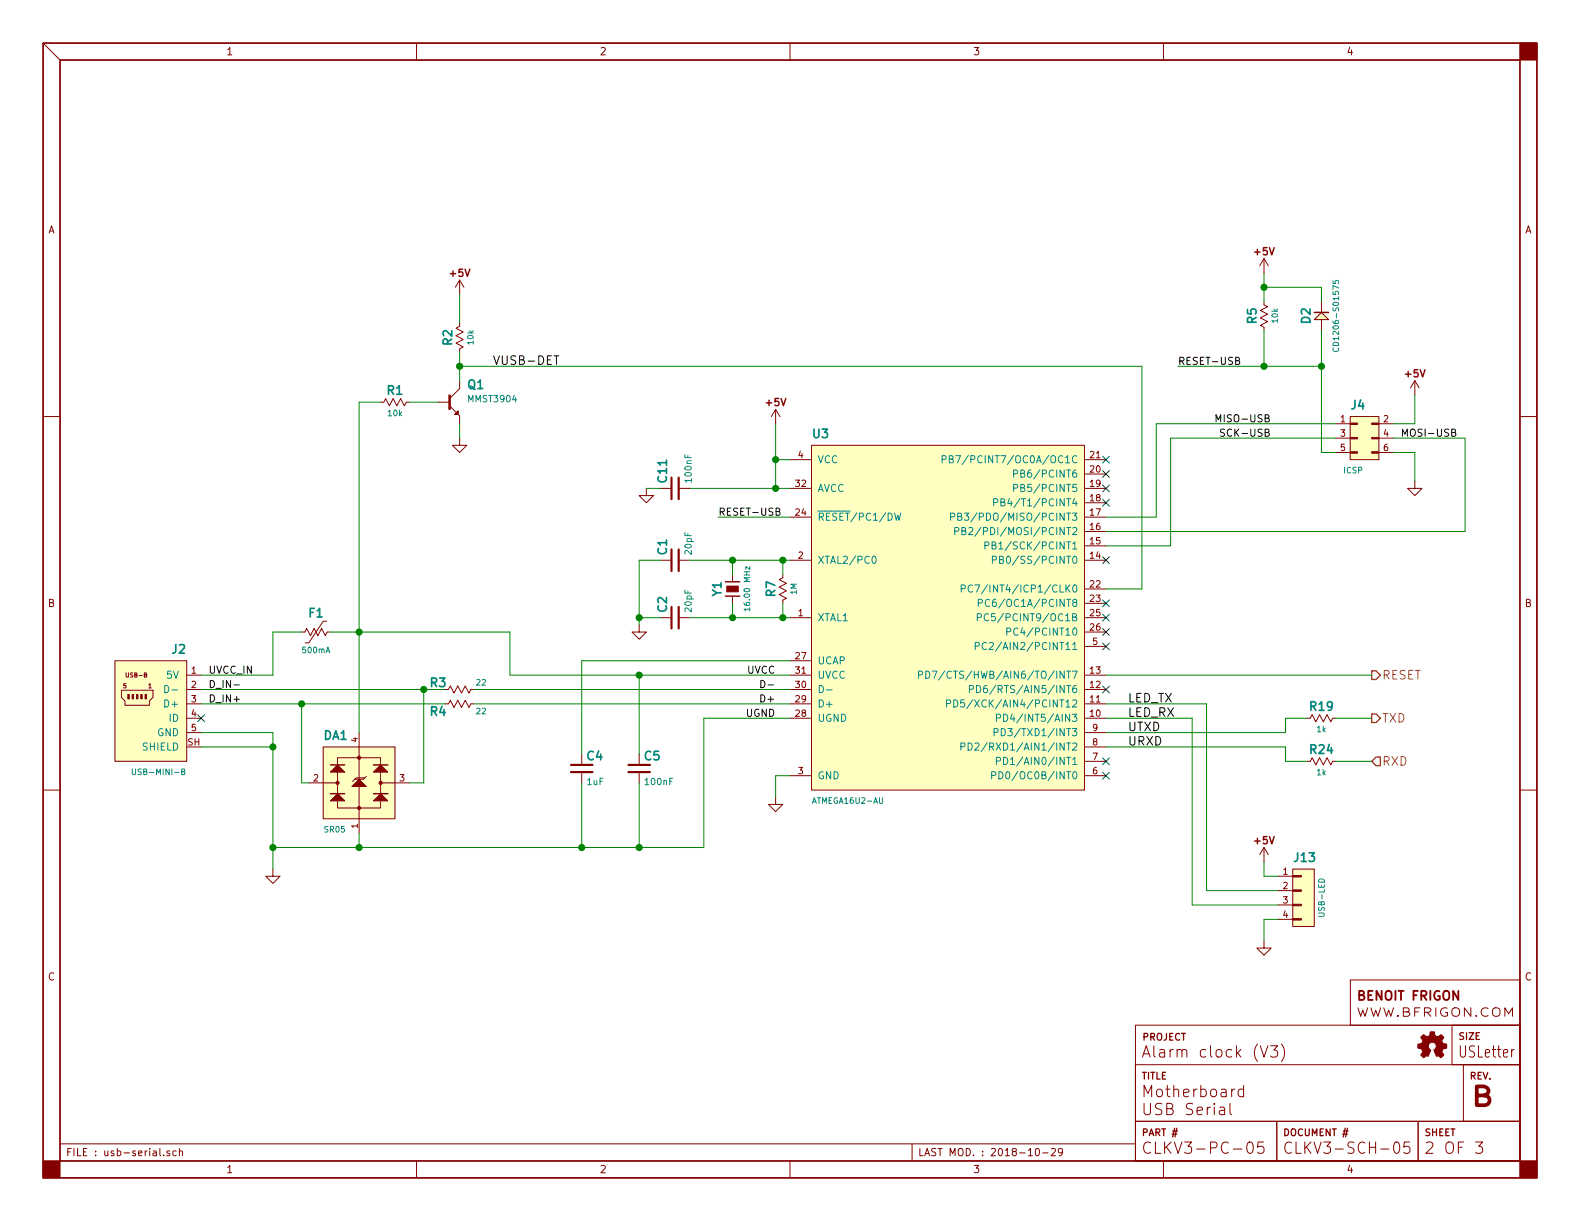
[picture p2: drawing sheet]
EESchema Schematic File Version 4
LIBS:motherboard-cache
EELAYER 26 0
EELAYER END
$Descr USLetter 11000 8500
encoding utf-8
Sheet 2 3
Title "Motherboard\\nUSB Serial"
Date "2018-10-29"
Rev "B"
Comp ""
Comment1 "CLKV3-PC-05"
Comment2 "CLKV3-SCH-05"
Comment3 "Alarm clock (V3)"
Comment4 ""
$EndDescr
$Comp
L connectors:USB-MINI-B J2
U 1 1
P 1050 4900
F 0 "J2" H 800 5250 60  0000 L BNB
F 1 "USB-MINI-B" H 800 4450 40  0000 L TNN
F 2 "conn-io:USB-MB_UX60SC-MB-5ST" H 800 4375 40  0001 L TNN
F 3 "" H 800 4300 40  0001 L TNN
F 4 "UX60SC-MB-5ST" H 800 5350 40  0001 L BNN "Part"
F 5 "Connector" H 800 5450 40  0001 L BNN "Family"
	1    1050 4900
	-1   0    0    -1  
$EndComp
$Comp
L ic-cpu:ATMEGA8U2 U3
U 1 1
P 6600 4300
F 0 "U3" H 5650 5550 60  0000 L BNB
F 1 "ATMEGA16U2-AU" H 5650 3050 40  0000 L TNN
F 2 "smt-qfp:QFP-7-32" H 5650 2950 40  0001 L CNN
F 3 "" H 5650 5725 40  0001 L BNN
F 4 "IC" H 5650 5650 40  0001 L BNN "Family"
	1    6600 4300
	1    0    0    -1  
$EndComp
$Comp
L connectors:HEADER-2x03 J4
U 1 1
P 9500 3050
F 0 "J4" H 9400 3250 60  0000 L BNB
F 1 "ICSP" H 9350 2850 40  0000 L TNN
F 2 "conn-header:HDR-M-2x03" H 9500 1850 60  0001 C CNN
F 3 "" H 9500 1850 60  0001 C CNN
F 4 "CES-103-01-T-D" H 9400 3350 40  0001 L BNN "Part"
F 5 "Connector" H 9400 3450 40  0001 L BNN "Family"
	1    9500 3050
	1    0    0    -1  
$EndComp
$Comp
L passive:CRYSTAL Y1
U 1 1
P 5100 4100
F 0 "Y1" H 5100 4210 60  0000 C CNB
F 1 "16.00 MHz" H 5100 4000 40  0000 C CNN
F 2 "crystals:smt-CSM-3X-7x4mm" H 5100 3940 40  0001 C CNN
F 3 "" H 5100 4220 60  0000 C CNN
F 4 "ECS-160-20-3X-TR" V 5350 3900 45  0001 C CNN "Part"
F 5 "Passive" H 5330 4390 50  0001 C CNN "Family"
	1    5100 4100
	0    -1   -1   0   
$EndComp
$Comp
L passive:RESISTOR R3
U 1 1
P 3200 4800
F 0 "R3" H 3050 4850 60  0000 C CNB
F 1 "22" H 3350 4850 40  0000 C CNN
F 2 "smt:R-0603" H 3200 4660 40  0001 C CNN
F 3 "" H 3200 4900 60  0000 C CNN
F 4 "-" H 3200 4960 45  0001 C CNN "Part"
F 5 "Passive" H 3430 5090 50  0001 C CNN "Family"
	1    3200 4800
	1    0    0    -1  
$EndComp
$Comp
L passive:RESISTOR R4
U 1 1
P 3200 4900
F 0 "R4" H 3050 4850 60  0000 C CNB
F 1 "22" H 3350 4850 40  0000 C CNN
F 2 "smt:R-0603" H 3200 4760 40  0001 C CNN
F 3 "" H 3200 5000 60  0000 C CNN
F 4 "-" H 3200 5060 45  0001 C CNN "Part"
F 5 "Passive" H 3430 5190 50  0001 C CNN "Family"
	1    3200 4900
	1    0    0    -1  
$EndComp
$Comp
L passive:CAP C1
U 1 1
P 4700 3900
F 0 "C1" H 4730 3990 60  0000 L CNB
F 1 "20pF" H 4730 3810 45  0000 L CNN
F 2 "smt:C-0603" H 4735 3745 40  0001 L CNN
F 3 "" H 4700 4000 60  0001 C CNN
F 4 "-" H 4740 4065 45  0001 L CNN "Part"
F 5 "Passive" H 4930 4190 50  0001 C CNN "Family"
	1    4700 3900
	0    -1   -1   0   
$EndComp
$Comp
L passive:CAP C2
U 1 1
P 4700 4300
F 0 "C2" H 4730 4390 60  0000 L CNB
F 1 "20pF" H 4730 4210 45  0000 L CNN
F 2 "smt:C-0603" H 4735 4145 40  0001 L CNN
F 3 "" H 4700 4400 60  0001 C CNN
F 4 "-" H 4740 4465 45  0001 L CNN "Part"
F 5 "Passive" H 4930 4590 50  0001 C CNN "Family"
	1    4700 4300
	0    -1   -1   0   
$EndComp
$Comp
L power:GND #PWR024
U 1 1
P 4450 4350
F 0 "#PWR024" H 4450 4400 30  0001 C CNN
F 1 "GND" H 4450 4225 30  0001 C CNN
F 2 "" H 4450 4350 60  0000 C CNN
F 3 "" H 4450 4350 60  0000 C CNN
	1    4450 4350
	1    0    0    -1  
$EndComp
$Comp
L passive:RESISTOR R5
U 1 1
P 8800 2200
F 0 "R5" H 8800 2285 60  0000 C CNB
F 1 "10k" H 8800 2125 40  0000 C CNN
F 2 "smt:R-0603" H 8800 2060 40  0001 C CNN
F 3 "" H 8800 2300 60  0000 C CNN
F 4 "-" H 8800 2360 45  0001 C CNN "Part"
F 5 "Passive" H 9030 2490 50  0001 C CNN "Family"
	1    8800 2200
	0    -1   -1   0   
$EndComp
$Comp
L passive:CAP C4
U 1 1
P 4050 5350
F 0 "C4" H 4080 5440 60  0000 L CNB
F 1 "1uF" H 4080 5260 45  0000 L CNN
F 2 "smt:C-0805" H 4085 5195 40  0001 L CNN
F 3 "" H 4050 5450 60  0001 C CNN
F 4 "-" H 4090 5515 45  0001 L CNN "Part"
F 5 "Passive" H 4280 5640 50  0001 C CNN "Family"
	1    4050 5350
	1    0    0    -1  
$EndComp
Text Label 5000 3600 0    50   ~ 0
RESET-USB
$Comp
L power:GND #PWR027
U 1 1
P 9850 3350
F 0 "#PWR027" H 9850 3400 30  0001 C CNN
F 1 "GND" H 9850 3225 30  0001 C CNN
F 2 "" H 9850 3350 60  0000 C CNN
F 3 "" H 9850 3350 60  0000 C CNN
	1    9850 3350
	1    0    0    -1  
$EndComp
Text Label 8200 2550 0    50   ~ 0
RESET-USB
Text Label 8850 2950 2    50   ~ 0
MISO-USB
Text Label 8850 3050 2    50   ~ 0
SCK-USB
Text Label 9750 3050 0    50   ~ 0
MOSI-USB
$Comp
L passive:CAP C5
U 1 1
P 4450 5350
F 0 "C5" H 4480 5440 60  0000 L CNB
F 1 "100nF" H 4480 5260 45  0000 L CNN
F 2 "smt:C-0603" H 4485 5195 40  0001 L CNN
F 3 "" H 4450 5450 60  0001 C CNN
F 4 "-" H 4490 5515 45  0001 L CNN "Part"
F 5 "Passive" H 4680 5640 50  0001 C CNN "Family"
	1    4450 5350
	1    0    0    -1  
$EndComp
Text Label 5400 5000 2    50   ~ 0
UGND
Text Label 5400 4800 2    50   ~ 0
D-
Text Label 5400 4900 2    50   ~ 0
D+
Text Label 1450 4800 0    50   ~ 0
D_IN-
Text Label 1450 4900 0    50   ~ 0
D_IN+
Wire Wire Line
	4800 3400 5400 3400
Wire Wire Line
	1400 4800 2950 4800
Wire Wire Line
	4800 3900 5100 3900
Wire Wire Line
	5100 3900 5100 4000
Wire Wire Line
	5100 4200 5100 4300
Connection ~ 5100 3900
Wire Wire Line
	4600 4300 4450 4300
Wire Wire Line
	4450 3900 4450 4300
Wire Wire Line
	4600 3900 4450 3900
Connection ~ 4450 4300
Wire Wire Line
	8800 1900 8800 2000
Wire Wire Line
	7700 3600 8050 3600
Wire Wire Line
	8050 3600 8050 2950
Wire Wire Line
	8050 2950 9300 2950
Wire Wire Line
	9300 3050 8150 3050
Wire Wire Line
	8150 3050 8150 3800
Wire Wire Line
	8150 3800 7700 3800
Wire Wire Line
	7700 3700 10200 3700
Wire Wire Line
	10200 3700 10200 3050
Wire Wire Line
	10200 3050 9700 3050
Wire Wire Line
	9700 3150 9850 3150
Wire Wire Line
	9850 3150 9850 3350
Wire Wire Line
	8200 2550 8800 2550
Wire Wire Line
	9850 2750 9850 2950
Wire Wire Line
	9850 2950 9700 2950
Wire Wire Line
	8800 2300 8800 2550
Wire Wire Line
	1400 5200 1900 5200
Connection ~ 4450 4700
Wire Wire Line
	4450 4700 4450 5250
Wire Wire Line
	5500 4600 4050 4600
Wire Wire Line
	4050 4600 4050 5250
Wire Wire Line
	4050 5900 4050 5450
$Comp
L passive:RESISTOR R7
U 1 1
P 5450 4100
F 0 "R7" H 5450 4185 60  0000 C CNB
F 1 "1M" H 5450 4025 40  0000 C CNN
F 2 "smt:R-0603" H 5450 3960 40  0001 C CNN
F 3 "" H 5450 4200 60  0000 C CNN
F 4 "-" H 5450 4260 45  0001 C CNN "Part"
F 5 "Passive" H 5680 4390 50  0001 C CNN "Family"
	1    5450 4100
	0    -1   1    0   
$EndComp
Wire Wire Line
	5450 4000 5450 3900
Connection ~ 5450 3900
Wire Wire Line
	5450 4300 5450 4200
$Comp
L passive:CAP C11
U 1 1
P 4700 3400
F 0 "C11" H 4730 3490 60  0000 L CNB
F 1 "100nF" H 4730 3310 45  0000 L CNN
F 2 "smt:C-0603" H 4735 3245 40  0001 L CNN
F 3 "" H 4700 3500 60  0001 C CNN
F 4 "-" H 4740 3565 45  0001 L CNN "Part"
F 5 "Passive" H 4930 3690 50  0001 C CNN "Family"
	1    4700 3400
	0    -1   -1   0   
$EndComp
$Comp
L power:GND #PWR030
U 1 1
P 4500 3400
F 0 "#PWR030" H 4500 3450 30  0001 C CNN
F 1 "GND" H 4500 3275 30  0001 C CNN
F 2 "" H 4500 3400 60  0000 C CNN
F 3 "" H 4500 3400 60  0000 C CNN
	1    4500 3400
	1    0    0    -1  
$EndComp
Wire Wire Line
	4600 3400 4500 3400
Wire Wire Line
	7700 5000 8300 5000
Wire Wire Line
	4800 4300 5100 4300
Connection ~ 5100 4300
Connection ~ 5450 4300
Wire Wire Line
	5100 3900 5450 3900
Wire Wire Line
	4450 4300 4450 4350
Wire Wire Line
	4450 4700 5500 4700
Wire Wire Line
	5450 3900 5500 3900
Wire Wire Line
	5100 4300 5450 4300
Wire Wire Line
	5450 4300 5500 4300
NoConn ~ 7700 3200
NoConn ~ 7700 3300
NoConn ~ 7700 3400
NoConn ~ 7700 3900
NoConn ~ 7700 3500
NoConn ~ 7700 4200
NoConn ~ 7700 4300
NoConn ~ 7700 4400
NoConn ~ 7700 4500
NoConn ~ 7700 4800
NoConn ~ 7700 5300
NoConn ~ 7700 5400
NoConn ~ 1400 5000
Text Label 7850 4900 0    60   ~ 0
LED_TX
Text Label 7850 5000 0    60   ~ 0
LED_RX
Wire Wire Line
	4450 5900 4050 5900
Wire Wire Line
	4450 5450 4450 5900
$Comp
L passive:DIODE D2
U 1 1
P 9200 2200
F 0 "D2" H 9200 2310 60  0000 C CNB
F 1 "CD1206-S01575" H 9200 2100 40  0000 C CNN
F 2 "smt:D-1206" H 9200 2040 40  0001 C CNN
F 3 "" H 9200 2320 60  0000 C CNN
F 4 "CD1206-S01575" H 9205 2375 45  0001 C CNN "Part"
F 5 "Passive" H 9430 2490 50  0001 C CNN "Family"
	1    9200 2200
	0    -1   -1   0   
$EndComp
Wire Wire Line
	9200 2550 9200 3150
Wire Wire Line
	8800 2550 9200 2550
Connection ~ 8800 2550
Wire Wire Line
	9200 3150 9300 3150
Wire Wire Line
	9200 2300 9200 2550
Connection ~ 9200 2550
Wire Wire Line
	9200 2100 9200 2000
Wire Wire Line
	9200 2000 8800 2000
Connection ~ 8800 2000
Wire Wire Line
	8800 2000 8800 2100
Wire Wire Line
	5400 5400 5400 5550
$Comp
L power:GND #PWR022
U 1 1
P 5400 5550
F 0 "#PWR022" H 5400 5600 30  0001 C CNN
F 1 "GND" H 5400 5425 30  0001 C CNN
F 2 "" H 5400 5550 60  0000 C CNN
F 3 "" H 5400 5550 60  0000 C CNN
	1    5400 5550
	1    0    0    -1  
$EndComp
Wire Wire Line
	8300 5000 8300 6300
Wire Wire Line
	8300 6300 8900 6300
Wire Wire Line
	8400 4900 8400 6200
Wire Wire Line
	8400 6200 8900 6200
Wire Wire Line
	7700 4900 8400 4900
Wire Wire Line
	8800 6000 8800 6100
Wire Wire Line
	8800 6100 8900 6100
Wire Wire Line
	1400 4700 1900 4700
Text HLabel 9550 4700 2    60   Output ~ 0
RESET
$Comp
L passive:RESISTOR R24
U 1 1
P 9200 5300
F 0 "R24" H 9200 5385 60  0000 C CNB
F 1 "1k" H 9200 5225 40  0000 C CNN
F 2 "smt:R-0603" H 9200 5160 40  0001 C CNN
F 3 "" H 9200 5400 60  0000 C CNN
F 4 "-" H 9200 5460 45  0001 C CNN "Part"
F 5 "Passive" H 9430 5590 50  0001 C CNN "Family"
	1    9200 5300
	1    0    0    -1  
$EndComp
$Comp
L passive:RESISTOR R19
U 1 1
P 9200 5000
F 0 "R19" H 9200 5085 60  0000 C CNB
F 1 "1k" H 9200 4925 40  0000 C CNN
F 2 "smt:R-0603" H 9200 4860 40  0001 C CNN
F 3 "" H 9200 5100 60  0000 C CNN
F 4 "-" H 9200 5160 45  0001 C CNN "Part"
F 5 "Passive" H 9430 5290 50  0001 C CNN "Family"
	1    9200 5000
	1    0    0    -1  
$EndComp
Wire Wire Line
	5400 2950 5400 3200
$Comp
L power:+5V #PWR0139
U 1 1
P 5400 2950
F 0 "#PWR0139" H 5400 3175 30  0001 C CNN
F 1 "+5V" V 5325 2950 30  0001 C CNN
F 2 "" H 5400 2950 60  0000 C CNN
F 3 "" H 5400 2950 60  0000 C CNN
	1    5400 2950
	1    0    0    -1  
$EndComp
$Comp
L power:+5V #PWR0140
U 1 1
P 8800 1900
F 0 "#PWR0140" H 8800 2125 30  0001 C CNN
F 1 "+5V" V 8725 1900 30  0001 C CNN
F 2 "" H 8800 1900 60  0000 C CNN
F 3 "" H 8800 1900 60  0000 C CNN
	1    8800 1900
	1    0    0    -1  
$EndComp
$Comp
L power:+5V #PWR0141
U 1 1
P 9850 2750
F 0 "#PWR0141" H 9850 2975 30  0001 C CNN
F 1 "+5V" V 9775 2750 30  0001 C CNN
F 2 "" H 9850 2750 60  0000 C CNN
F 3 "" H 9850 2750 60  0000 C CNN
	1    9850 2750
	1    0    0    -1  
$EndComp
Wire Wire Line
	5500 5400 5400 5400
Connection ~ 5400 3200
Connection ~ 5400 3400
Wire Wire Line
	5400 3200 5500 3200
Wire Wire Line
	5400 3400 5500 3400
Wire Wire Line
	5400 3200 5400 3400
Wire Wire Line
	4900 5000 4900 5900
Wire Wire Line
	4900 5900 4450 5900
Connection ~ 4450 5900
Wire Wire Line
	4900 5000 5500 5000
$Comp
L power:GND #PWR0142
U 1 1
P 1900 6050
F 0 "#PWR0142" H 1900 6100 30  0001 C CNN
F 1 "GND" H 1900 5925 30  0001 C CNN
F 2 "" H 1900 6050 60  0000 C CNN
F 3 "" H 1900 6050 60  0000 C CNN
	1    1900 6050
	1    0    0    -1  
$EndComp
Wire Wire Line
	1900 5900 1900 6050
Wire Wire Line
	1400 5100 1900 5100
Wire Wire Line
	1900 5200 1900 5100
$Comp
L passive:SR05 DA1
U 1 1
P 2500 5450
F 0 "DA1" H 2250 5750 60  0000 L BNB
F 1 "SR05" H 2250 5150 40  0000 L TNN
F 2 "smt-sot:SOT-143" H 2250 5075 40  0001 L TNN
F 3 "http://www.semtech.com/images/datasheet/sr05.pdf" H 2350 5570 60  0001 C CNN
F 4 "Passive" H 2730 5740 50  0001 C CNN "Family"
	1    2500 5450
	1    0    0    -1  
$EndComp
Wire Wire Line
	1400 4900 2100 4900
Wire Wire Line
	2500 5800 2500 5900
Wire Wire Line
	2150 5450 2100 5450
Wire Wire Line
	2100 5450 2100 4900
Wire Wire Line
	2850 5450 2950 5450
Wire Wire Line
	2950 5450 2950 4800
Connection ~ 2950 4800
Connection ~ 2100 4900
Wire Wire Line
	3300 4900 5500 4900
Wire Wire Line
	3300 4800 5500 4800
Wire Wire Line
	2100 4900 3100 4900
Wire Wire Line
	2950 4800 3100 4800
Connection ~ 1900 5200
Connection ~ 1900 5900
Connection ~ 2500 5900
Connection ~ 4050 5900
Wire Wire Line
	2500 5900 4050 5900
Wire Wire Line
	1900 5900 2500 5900
Connection ~ 2500 4400
Wire Wire Line
	2500 4400 2500 5100
Wire Wire Line
	1900 4700 1900 4400
Wire Wire Line
	2500 4400 3550 4400
Wire Wire Line
	3550 4700 4450 4700
Wire Wire Line
	3550 4400 3550 4700
Wire Wire Line
	1900 5200 1900 5900
Wire Wire Line
	1900 4400 2100 4400
$Comp
L passive:PTC F1
U 1 1
P 2200 4400
F 0 "F1" H 2200 4535 60  0000 C CNB
F 1 "500mA" H 2200 4275 40  0000 C CNN
F 2 "smt:R-1206" H 2200 4210 40  0001 C CNN
F 3 "" H 2400 4500 60  0001 C CNN
F 4 "-" H 2200 4610 45  0001 C CNN "Part"
F 5 "Passive" H 2200 4675 50  0001 C CNN "Family"
	1    2200 4400
	1    0    0    -1  
$EndComp
Wire Wire Line
	2300 4400 2500 4400
Wire Wire Line
	9100 5000 8950 5000
Wire Wire Line
	8950 5000 8950 5100
Wire Wire Line
	7700 5100 8950 5100
Wire Wire Line
	8950 5200 8950 5300
Wire Wire Line
	8950 5300 9100 5300
Wire Wire Line
	7700 5200 8950 5200
Wire Wire Line
	9300 5000 9550 5000
Wire Wire Line
	9300 5300 9550 5300
Text HLabel 9550 5000 2    60   Output ~ 0
TXD
Text HLabel 9550 5300 2    60   Input ~ 0
RXD
$Comp
L power:+5V #PWR0145
U 1 1
P 8800 6000
F 0 "#PWR0145" H 8800 6225 30  0001 C CNN
F 1 "+5V" V 8725 6000 30  0001 C CNN
F 2 "" H 8800 6000 60  0000 C CNN
F 3 "" H 8800 6000 60  0000 C CNN
	1    8800 6000
	1    0    0    -1  
$EndComp
Wire Wire Line
	7700 4700 9550 4700
Text Label 1450 4700 0    50   ~ 0
UVCC_IN
Wire Wire Line
	5500 3600 5000 3600
Text Label 5400 4700 2    50   ~ 0
UVCC
$Comp
L transistor:MMST3904 Q1
U 1 1
P 3200 2800
F 0 "Q1" H 3250 2925 60  0000 L CNB
F 1 "MMST3904" H 3250 2825 45  0000 L CNN
F 2 "smt-sot:SOT23" H 3350 2600 45  0001 L CNN
F 3 "" H 3350 2525 45  0001 L CNN
F 4 "-" H 3250 3000 45  0001 L CNN "Part"
F 5 "IC" H 3250 3075 50  0001 L CNN "Family"
	1    3200 2800
	1    0    0    -1  
$EndComp
$Comp
L passive:RESISTOR R1
U 1 1
P 2750 2800
F 0 "R1" H 2750 2885 60  0000 C CNB
F 1 "10k" H 2750 2725 40  0000 C CNN
F 2 "smt:R-0603" H 2750 2660 40  0001 C CNN
F 3 "" H 2750 2900 60  0000 C CNN
F 4 "-" H 2750 2960 45  0001 C CNN "Part"
F 5 "Passive" H 2980 3090 50  0001 C CNN "Family"
	1    2750 2800
	1    0    0    -1  
$EndComp
Wire Wire Line
	2650 2800 2500 2800
Wire Wire Line
	2500 2800 2500 4400
Wire Wire Line
	2850 2800 3050 2800
$Comp
L power:GND #PWR0143
U 1 1
P 3200 3050
F 0 "#PWR0143" H 3200 3100 30  0001 C CNN
F 1 "GND" H 3200 2925 30  0001 C CNN
F 2 "" H 3200 3050 60  0000 C CNN
F 3 "" H 3200 3050 60  0000 C CNN
	1    3200 3050
	1    0    0    -1  
$EndComp
Wire Wire Line
	3200 2950 3200 3050
$Comp
L passive:RESISTOR R2
U 1 1
P 3200 2350
F 0 "R2" H 3200 2435 60  0000 C CNB
F 1 "10k" H 3200 2275 40  0000 C CNN
F 2 "smt:R-0603" H 3200 2210 40  0001 C CNN
F 3 "" H 3200 2450 60  0000 C CNN
F 4 "-" H 3200 2510 45  0001 C CNN "Part"
F 5 "Passive" H 3430 2640 50  0001 C CNN "Family"
	1    3200 2350
	0    -1   1    0   
$EndComp
Wire Wire Line
	3200 2450 3200 2550
$Comp
L power:+5V #PWR0144
U 1 1
P 3200 2050
F 0 "#PWR0144" H 3200 2275 30  0001 C CNN
F 1 "+5V" V 3125 2050 30  0001 C CNN
F 2 "" H 3200 2050 60  0000 C CNN
F 3 "" H 3200 2050 60  0000 C CNN
	1    3200 2050
	1    0    0    -1  
$EndComp
Wire Wire Line
	3200 2050 3200 2250
Connection ~ 3200 2550
Wire Wire Line
	3200 2550 3200 2650
Text Label 3900 2550 2    60   ~ 0
VUSB-DET
Wire Wire Line
	3200 2550 7950 2550
Text Label 7850 5100 0    60   ~ 0
UTXD
Text Label 7850 5200 0    60   ~ 0
URXD
$Comp
L connectors:HEADER-1x04 J13
U 1 1
P 9050 6250
F 0 "J13" H 9000 6500 60  0000 L BNB
F 1 "USB-LED" V 9200 6250 40  0000 C CNN
F 2 "conn-wire-pads:WP-50mil-1x04" H 9050 6250 60  0001 C CNN
F 3 "" H 9050 6250 60  0001 C CNN
F 4 "-" H 9000 6600 40  0001 L BNN "Part"
F 5 "Virtual" H 9000 6700 40  0001 L BNN "Family"
	1    9050 6250
	1    0    0    -1  
$EndComp
$Comp
L power:GND #PWR0148
U 1 1
P 8800 6550
F 0 "#PWR0148" H 8800 6600 30  0001 C CNN
F 1 "GND" H 8800 6425 30  0001 C CNN
F 2 "" H 8800 6550 60  0000 C CNN
F 3 "" H 8800 6550 60  0000 C CNN
	1    8800 6550
	1    0    0    -1  
$EndComp
Wire Wire Line
	8900 6400 8800 6400
Wire Wire Line
	8800 6400 8800 6550
Wire Wire Line
	7950 4100 7700 4100
Wire Wire Line
	7950 2550 7950 4100
$EndSCHEMATC
